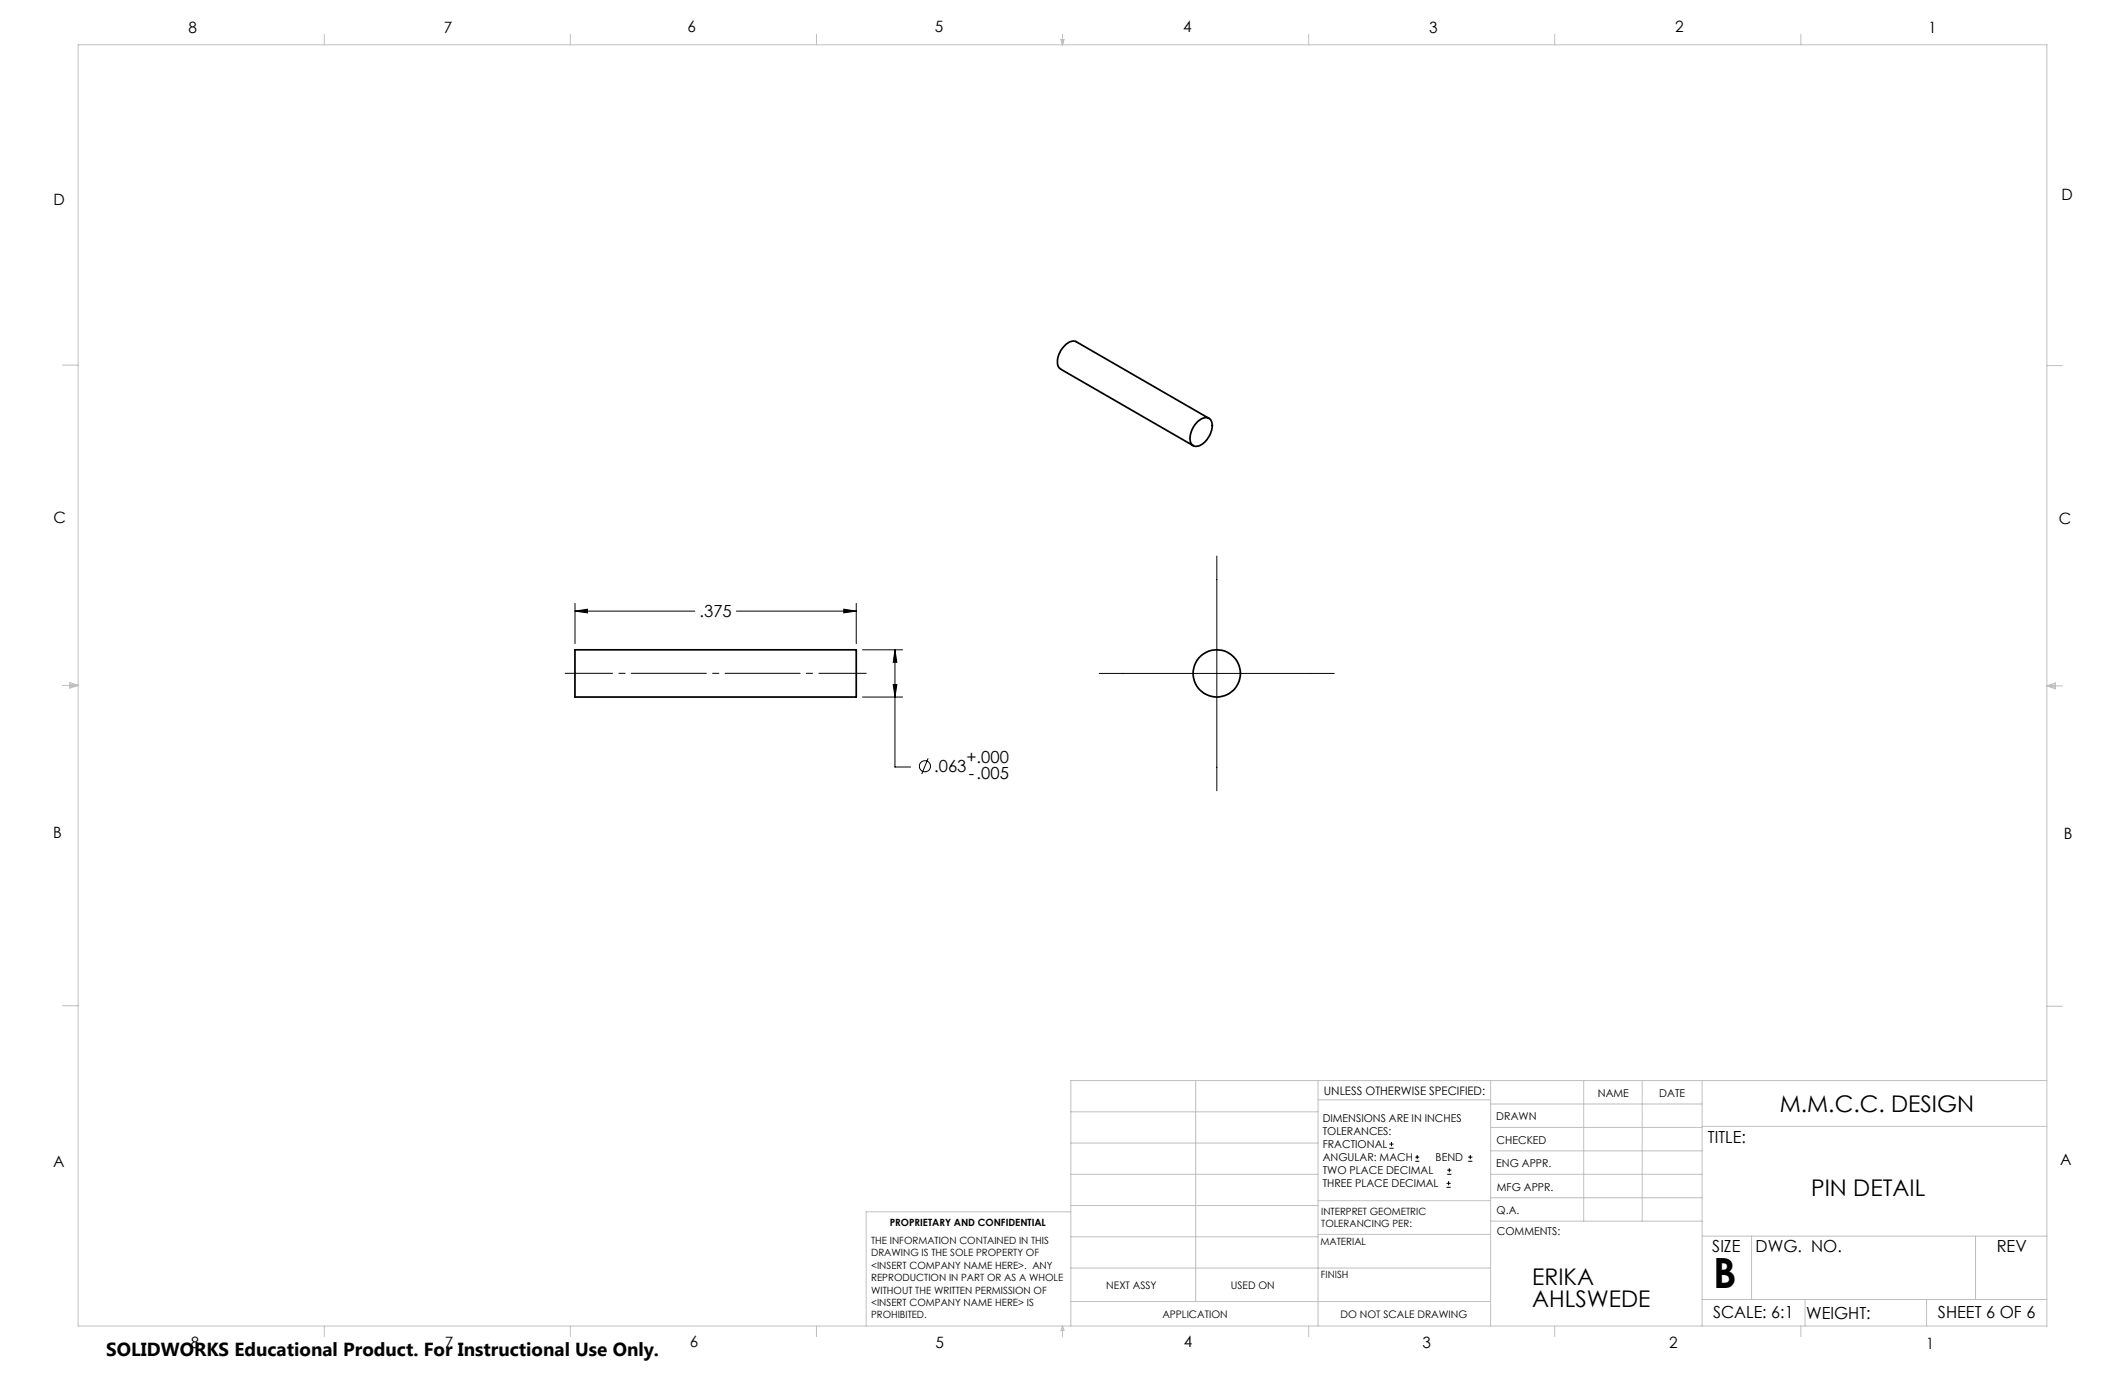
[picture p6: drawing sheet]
<svg xmlns="http://www.w3.org/2000/svg" width="432mm" height="279mm" viewBox="0 0 432 279" stroke-linecap="round" stroke-linejoin="round" font-family="sans-serif">
<g fill="none" stroke="#000" stroke-width=".2">
<path d="M247.3 113v47.7M116.8 124.2l2.6-.4v.7zM116.8 122.6v8.2M116.8 124.2h24.4M149.6 124.2h24.4M171.5 123.8l2.5 .4-2.5 .3zM174 122.6v8.2M175.3 132h8.1M181.5 139.1h.7l-.3 2.5zM181.9 132l.3 2.6h-.7zM181.9 132v23.9h3.1M223.4 136.8h47.7"/>
<path d="M175.3 141.6h8.1M188.6 154.1l-1.3 3.2M282.3 233.3h.9M282.3 232.5h.9M282.8 232.1v.8M287.6 236h.8M287.6 235.1h.8M288 234.7v.8M294.1 238.6h.8M294.1 237.8h.8M294.5 237.4v.8M298.3 236h.9"/>
<path d="M298.3 235.1h.9M298.8 234.7v.8M293.9 241.3h.9M293.9 240.5h.9M294.4 240v.8"/>
<circle cx="188" cy="155.7" r="1.14"/>
</g>
<path d="M176 136.8h-61.1" fill="none" stroke="#000" stroke-width=".2" stroke-dasharray="15.2 1.3 1.3 1.3" stroke-dashoffset="5.6"/>
<g fill="none" stroke="#c0c0c0" stroke-width=".2">
<path d="M15.9 9.1h400v260.4h-400zM65.9 6.9v2.2M115.9 6.9v2.2M165.9 6.9v2.2M215.6 8h.6l-.3 1.1zM215.7 8l.2 1.1M215.9 6.9v2.2M216 8l-.1 1.1M265.9 6.9v2.2M315.9 6.9v2.2M365.9 6.9v2.2M12.7 74.2h3.2"/>
<path d="M415.9 74.3h3.2M12.7 139.3h3.2M14.2 139.1l1.7 .2M14.2 138.7l1.7 .6-1.7 .5zM15.9 139.3l-1.7 .3M415.9 139.4h3.2M415.9 139.4l1.8-.6v1.2zM415.9 139.4l1.8 .3M417.7 139.2l-1.8 .2M12.7 204.4h3.2M243 219.6v44.9M267.8 219.6v49.9"/>
<path d="M302.9 219.6v49.9M321.8 219.6v28.5M333.7 219.6v28.5M345.9 219.6v49.9M415.9 204.5h3.2M415.9 219.6h-198.3v49.9M217.6 238.6h50.2M217.6 232.3h50.2M217.6 225.9h50.2M267.8 223.5h35.1M302.9 233.9h43M302.9 229.1h43"/>
<path d="M302.9 224.3h43M302.9 238.6h43M345.9 228.9h70M217.6 257.7h85.3M217.6 251.3h50.2M217.6 245h50.2M217.6 246.2h-41.6v23.3M267.8 250.8h35.1M267.8 244h35.1M302.9 248.1h43M302.9 243.4h43M345.9 251.2h70"/>
<path d="M355.9 251.2v12.9M401.4 251.2v12.9M65.9 269.5v2.1M115.9 269.5v2.1M165.9 269.5v2.1M215.9 269.5v2.1M215.9 269.5l.3 .8h-.6zM217.6 264.5h85.3M265.9 269.5v2.1M315.9 269.5v2.1M345.9 264.1h70M365.9 269.5v2.1"/>
<path d="M366.8 264.1v5.4M391.5 264.1v5.4"/>
</g>
<path d="M171.5 123.8l2.5 .4-2.5 .3zM116.8 124.2l2.6-.4v.7zM181.9 132l.3 2.6h-.7zM181.5 139.1h.7l-.3 2.5z" fill="#000"/>
<g fill="none" stroke="#000" stroke-width=".35">
<path d="M243.3 85.7a2.06 2.06 0 0 1 2.6-.6 3.4 3.4 0 0 1-.6 4.2 2.5 2.5 0 0 1-2.8 1.3 2.53 2.53 0 0 1-.4-3.1l.5-1zM245.7 85l-27-15.5a2.18 2.18 0 0 0-2.6 .9 3.9 3.9 0 0 0-.9 4.3l27.3 15.9M116.8 132h57.2v9.6h-57.2z"/>
<circle cx="247.3" cy="136.8" r="4.8"/>
</g>
<text font-size="8.5" x="348.1" y="261.8">B</text>
<g font-size="4.7">
<text x="361.6" y="226">M.M.C.C. DESIGN</text>
<text x="368" y="243.1">PIN DETAIL</text>
<text x="311.3" y="261.1">ERIKA</text>
<text x="311.3" y="265.6">AHLSWEDE</text>
</g>
<text font-size="3.8" x="21.6" y="275.5">SOLIDWORKS Educational Product. For Instructional Use Only.</text>
<g font-size="3.4">
<text x="142.2" y="125.4">.375</text>
<text x="196.4" y="155.1">+.000</text>
<text x="189.8" y="156.9">.063</text>
<text x="196.9" y="158.4">-.005</text>
<text x="347.1" y="232.3">TITLE:</text>
<text x="347.9" y="254.3">SIZE</text>
<text x="356.7" y="254.4">DWG. NO.</text>
<text x="405.7" y="254.5">REV</text>
<text x="348.1" y="267.9">SCALE: 6:1</text>
<text x="367" y="268">WEIGHT:</text>
<text x="393.8" y="267.9">SHEET 6 OF 6</text>
</g>
<g font-size="3.2">
<text x="38.3" y="6.7">8</text>
<text x="90.2" y="6.7">7</text>
<text x="139.7" y="6.5">6</text>
<text x="190" y="6.5">5</text>
<text x="240.4" y="6.5">4</text>
<text x="290.4" y="6.7">3</text>
<text x="340.4" y="6.5">2</text>
<text x="391.9" y="6.7">1</text>
<text x="10.9" y="41.6">D</text>
<text x="418.9" y="40.7">D</text>
<text x="10.9" y="106.3">C</text>
<text x="418.4" y="106.4">C</text>
<text x="10.8" y="170.2">B</text>
<text x="419.4" y="170.6">B</text>
<text x="10.8" y="237.2">A</text>
<text x="418.6" y="236.8">A</text>
<text x="38.8" y="273.8">8</text>
<text x="90.4" y="273.8">7</text>
<text x="140.2" y="273.8">6</text>
<text x="190.1" y="273.9">5</text>
<text x="240.5" y="273.8">4</text>
<text x="289" y="273.9">3</text>
<text x="339.1" y="273.8">2</text>
<text x="391.4" y="274.1">1</text>
</g>
<text font-size="2.4" x="269" y="222.4">UNLESS OTHERWISE SPECIFIED:</text>
<g font-size="2.2">
<text x="268.8" y="228">DIMENSIONS ARE IN INCHES</text>
<text x="304.1" y="227.7">DRAWN</text>
<text x="324.7" y="222.9">NAME</text>
<text x="337.2" y="222.9">DATE</text>
<text x="268.8" y="230.6">TOLERANCES:</text>
<text x="268.8" y="233.3">FRACTIONAL</text>
<text x="304.1" y="232.6">CHECKED</text>
<text x="268.8" y="236">ANGULAR: MACH</text>
<text x="268.8" y="238.6">TWO PLACE DECIMAL</text>
<text x="291.7" y="236">BEND</text>
<text x="304" y="237.2">ENG APPR.</text>
<text x="268.8" y="241.3">THREE PLACE DECIMAL</text>
<text x="304.2" y="241.9">MFG APPR.</text>
<text x="304.1" y="246.7">Q.A.</text>
<text x="304.1" y="250.9">COMMENTS:</text>
</g>
<g font-size="2.1">
<text x="224.8" y="262">NEXT ASSY</text>
<text x="250.1" y="261.9">USED ON</text>
<text x="236.2" y="267.8">APPLICATION</text>
<text x="272.4" y="267.8">DO NOT SCALE DRAWING</text>
</g>
<g font-size="2">
<text x="180.8" y="249.2">PROPRIETARY AND CONFIDENTIAL</text>
<text x="268.5" y="246.8">INTERPRET GEOMETRIC</text>
<text x="268.5" y="249.4">TOLERANCING PER:</text>
<text x="177" y="252.8">THE INFORMATION CONTAINED IN THIS</text>
<text x="177" y="255.3">DRAWING IS THE SOLE PROPERTY OF</text>
<text x="177" y="257.8">&lt;INSERT COMPANY NAME HERE&gt;. ANY</text>
<text x="268.3" y="252.9">MATERIAL</text>
<text x="177" y="260.3">REPRODUCTION IN PART OR AS A WHOLE</text>
<text x="177" y="262.9">WITHOUT THE WRITTEN PERMISSION OF</text>
<text x="268.4" y="259.7">FINISH</text>
<text x="177" y="265.4">&lt;INSERT COMPANY NAME HERE&gt; IS</text>
<text x="177" y="267.9">PROHIBITED.</text>
</g>
</svg>
